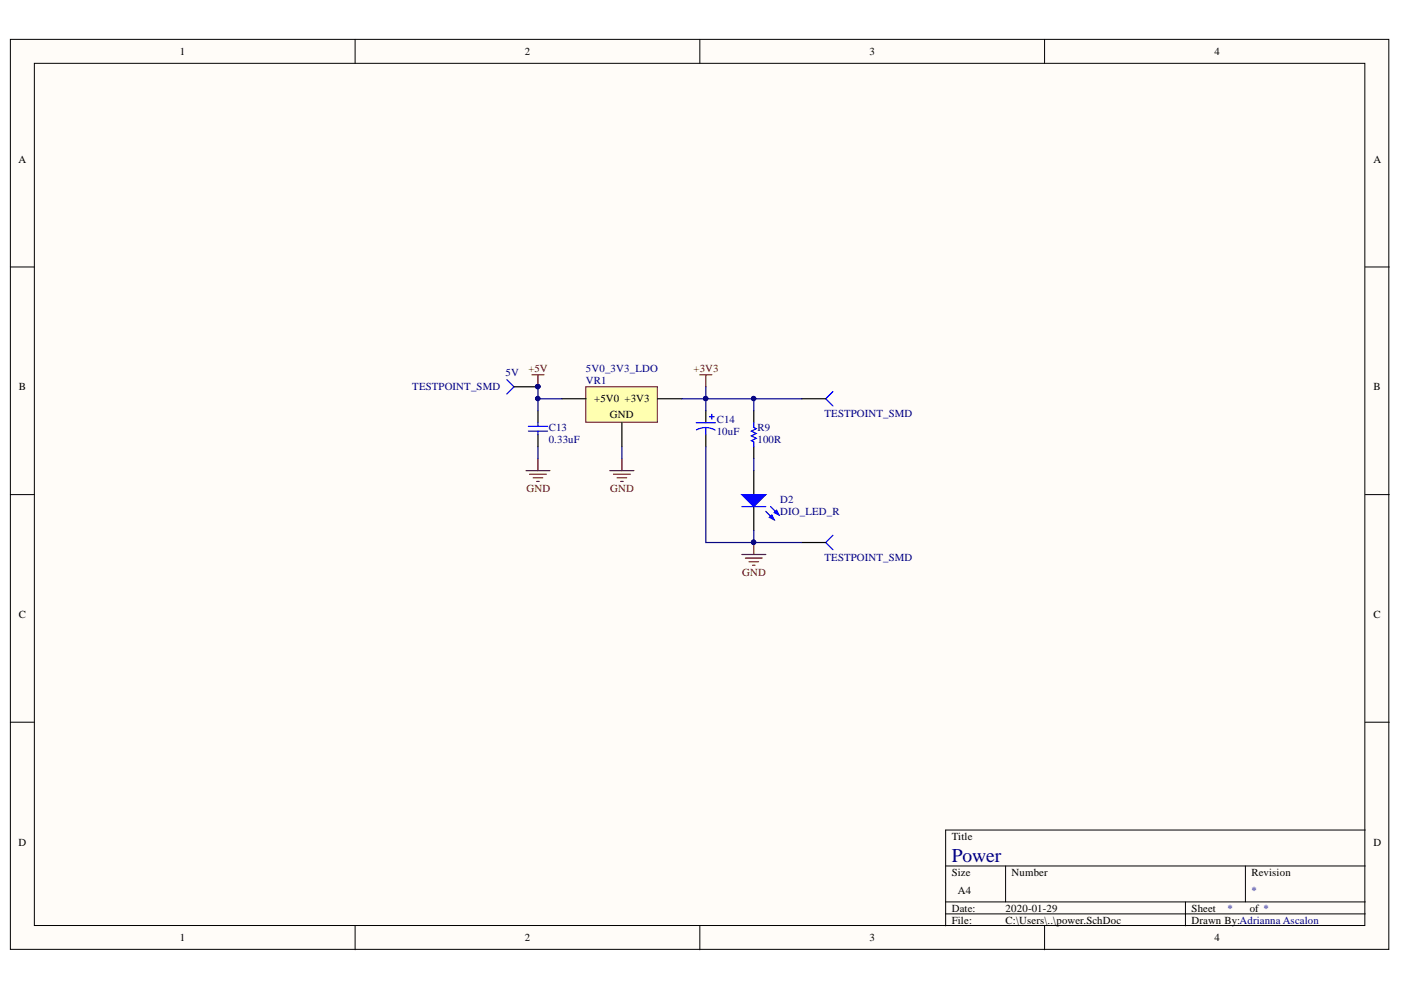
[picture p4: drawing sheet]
<svg xmlns="http://www.w3.org/2000/svg" width="297mm" height="210mm" viewBox="0 0 297 210" stroke-linecap="round" stroke-linejoin="round" font-family="sans-serif">
<g fill="#fffcf8" stroke="#000" stroke-width=".21">
<path d="M2.2 8.3h292.3v193h-292.3z"/>
<path d="M7.3 13.4h282.1v182.8h-282.1z"/>
</g>
<g fill="none" stroke="#000" stroke-width=".21">
<path d="M75.3 8.3v5.1M148.4 8.3v5.1M221.5 8.3v5.1M2.2 56.6h5.1M289.5 56.6h5.1M2.2 104.9h5.1M289.5 104.9h5.1M2.2 153.1h5.1M289.5 153.1h5.1M289.5 176h-89v20.3M75.3 196.3v5.1M148.4 196.3v5.1"/>
<path d="M200.5 183.6h89M200.5 191.2h89M200.5 193.8h89M213.2 183.6v7.6M221.5 196.3v5.1M251.3 191.2v5.1M264.1 183.6v7.6"/>
</g>
<path d="M124.2 82h15.2v7.5h-15.2z" fill="#ffffb0" stroke="#800000" stroke-width=".21"/>
<path d="M114.1 87.1v2.5M114.1 92.2v2.5M119.1 84.5h5.1M131.9 89.6v5.1M139.5 84.5h5.1M159.8 87.1v2.5M159.8 94.7v2.5M159.8 99.8v5.1M159.8 107.4v5.1" fill="none" stroke="#000" stroke-width=".25"/>
<g fill="none" stroke="#800000" stroke-width=".25">
<path d="M112.8 79.5h2.5M114.1 79.5v2.5M148.4 79.5h2.5M149.6 79.5v2.5M111.5 99.8h5.1M114.1 97.2v2.6M129.3 99.8h5.1M131.9 97.2v2.6M112.3 100.5h3.5M113 101.3h2.1M113.8 102.1h.5M130.1 100.5h3.5"/>
<path d="M130.8 101.3h2.1M131.6 102.1h.5"/>
</g>
<path d="M112 90.4h4.1M112 91.4h4.1M114.1 89.6v.8M114.1 91.4v.8M159.8 89.6v1l.5 .3-1 .5 1 .5-1 .5 1 .5-1 .5 .5 .3v1" fill="none" stroke="#00f" stroke-width=".25"/>
<path d="M157.3 104.9h5.1l-2.6 2.5z" fill="#00f"/>
<path d="M157.3 104.9h5.1l-2.6 2.5zM162.4 108.4l1.7 1.8M163.4 107.4l1.8 1.8" fill="none" stroke="#00f" stroke-width=".25"/>
<path d="M163.1 109.7l.5-.5 .5 1z" fill="#00f"/>
<path d="M163.1 109.7l.5-.5 .5 1z" fill="none" stroke="#00f" stroke-width=".25"/>
<path d="M164.1 108.7l.5-.5 .6 1z" fill="#00f"/>
<path d="M107.4 80.5l1.6 1.5-1.6 1.5M147.6 89.6h4.1M149.6 90.6l1.3 .2 .7 .4M149.6 90.6l-1.2 .2-.7 .3M149.6 90.6v1.6M150.4 88.4h1M150.9 87.8v1.1M176.6 83l-1.5 1.5 1.5 1.6M157.3 107.4h5.1M164.1 108.7l.5-.5 .6 1zM176.6 113.5l-1.5 1.5 1.5 1.6" fill="none" stroke="#00f" stroke-width=".25"/>
<path d="M157.3 117.6h5.1M158 118.3h3.6M158.8 119.1h2M159.6 119.9h.5M159.8 115v2.6" fill="none" stroke="#800000" stroke-width=".25"/>
<g fill="#000080" stroke="#000080" stroke-width=".21">
<circle cx="159.8" cy="115" r=".46"/>
<circle cx="114" cy="84.5" r=".46"/>
<circle cx="149.6" cy="84.5" r=".46"/>
<circle cx="159.8" cy="84.5" r=".46"/>
</g>
<path d="M109 82h5.1M149.6 87.1v2.5M149.6 92.2v2.5M170 84.5h5.1M170 115h5.1" fill="none" stroke="#000" stroke-width=".25"/>
<path d="M114.1 82v2.5h5M114.1 84.5v2.6M114.1 94.7v2.5M131.9 94.7v2.5M149.6 82v2.5h-5M149.6 87.1v-2.6h10.2v2.6M149.6 94.7v20.3h20.4M159.8 97.2v2.6M159.8 84.5h10.2M159.8 112.5v2.5" fill="none" stroke="#000080" stroke-width=".25"/>
<text font-size="4.1" fill="#000080" x="201.8" y="182.7">Power</text>
<g font-size="2.3">
<text x="38.2" y="11.7">1</text>
<text x="111.3" y="11.7">2</text>
<text x="184.4" y="11.7">3</text>
<text x="257.5" y="11.7">4</text>
<text x="3.9" y="34.5">A</text>
<text x="291.2" y="34.5">A</text>
<text x="4" y="82.8">B</text>
<text x="291.2" y="82.8">B</text>
<text x="126" y="85.3">+5V0 +3V3</text>
<text x="129.3" y="88.6">GND</text>
<text x="4" y="131">C</text>
<text x="291.2" y="131">C</text>
<text x="3.9" y="179.3">D</text>
<text x="201.8" y="178.1">Title</text>
<text x="291.2" y="179.3">D</text>
<text x="201.8" y="185.7">Size</text>
<text x="214.5" y="185.7">Number</text>
<text x="265.3" y="185.7">Revision</text>
<text x="203.1" y="189.5">A4</text>
<text x="201.8" y="193.3">Date:</text>
<text x="201.8" y="195.8">File:</text>
<text x="213.2" y="193.3">2020-01-29</text>
<text x="213.2" y="195.8">C:\Users\..\power.SchDoc</text>
<text x="252.6" y="193.3">Sheet</text>
<text x="252.6" y="195.8">Drawn By:Adrianna Ascalon</text>
<text x="265" y="193.3">of *</text>
<text x="38.2" y="199.6">1</text>
<text x="111.3" y="199.6">2</text>
<text x="184.4" y="199.6">3</text>
<text x="257.5" y="199.6">4</text>
</g>
<g font-size="2.3" fill="#000080">
<text x="87.4" y="82.8">TESTPOINT_SMD</text>
<text x="107.2" y="79.7">5V</text>
<text x="124.2" y="81.5">VR1</text>
<text x="124.2" y="79">5V0_3V3_LDO</text>
<text x="152" y="89.6">C14</text>
<text x="174.8" y="88.3">TESTPOINT_SMD</text>
<text x="116.3" y="93.9">0.33uF</text>
<text x="116.3" y="91.4">C13</text>
<text x="152" y="92.2">10uF</text>
<text x="160.6" y="93.9">100R</text>
<text x="160.6" y="91.4">R9</text>
<text x="165.4" y="106.7">D2</text>
<text x="165.4" y="109.2">DIO_LED_R</text>
<text x="174.8" y="118.9">TESTPOINT_SMD</text>
<text x="265.3" y="189.5">*</text>
<text x="260.3" y="193.3">*</text>
</g>
<g font-size="2.3" fill="#800000">
<text x="112" y="79">+5V</text>
<text x="147" y="79">+3V3</text>
<text x="111.6" y="104.4">GND</text>
<text x="129.4" y="104.4">GND</text>
<text x="157.4" y="122.2">GND</text>
</g>
<text font-size="1.8" fill="#000080" x="108.3" y="82.4">PI5V01</text>
</svg>
